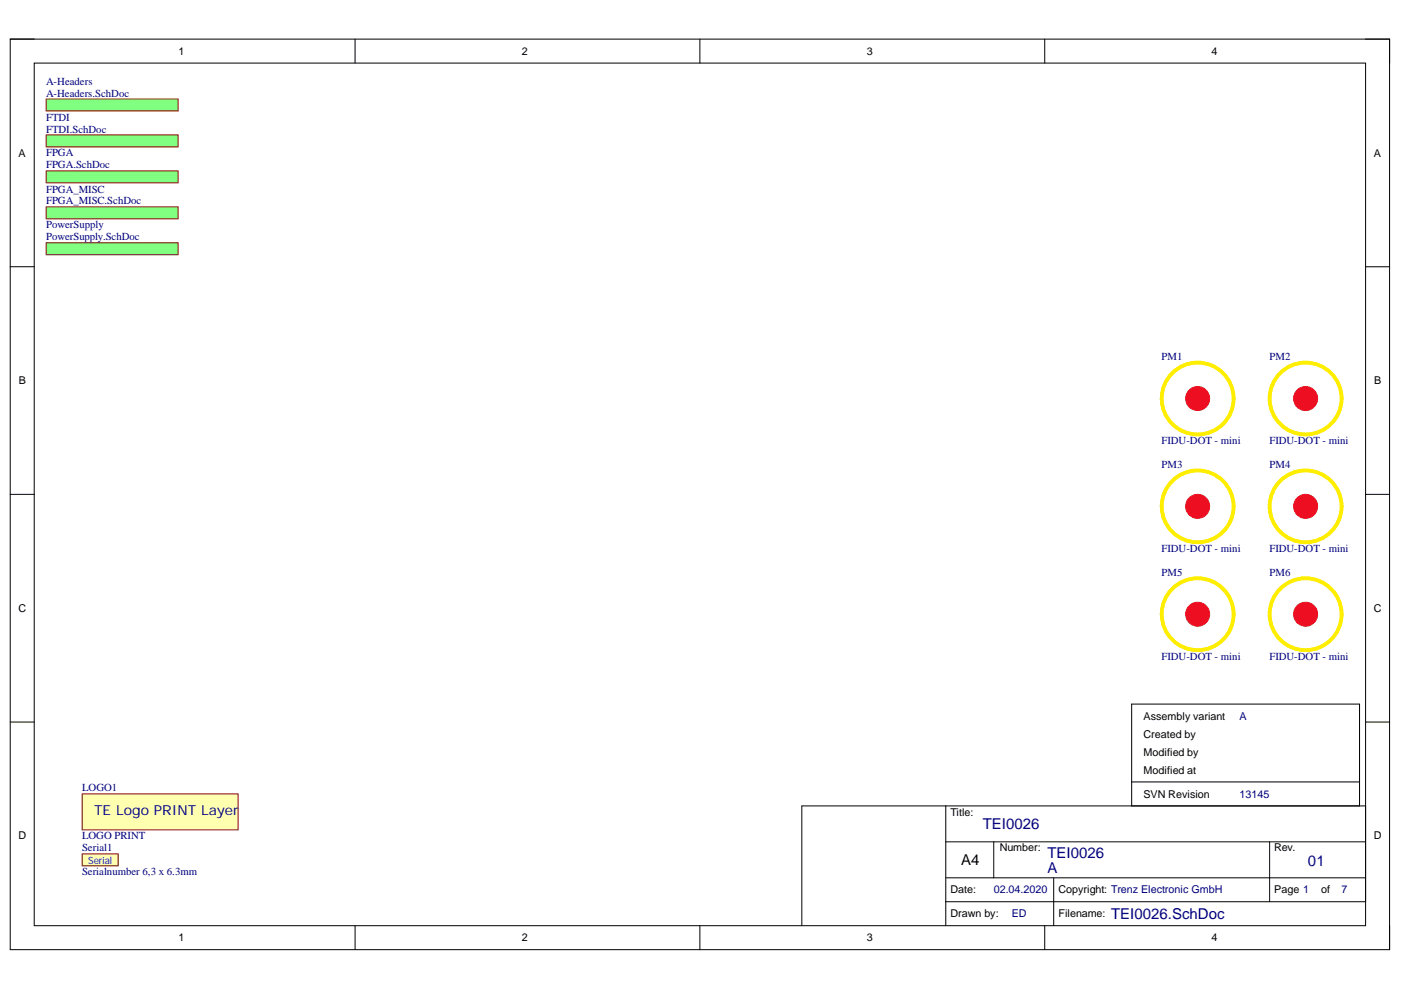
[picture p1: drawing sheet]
<svg xmlns="http://www.w3.org/2000/svg" width="297mm" height="210mm" viewBox="0 0 297 210" stroke-linecap="round" stroke-linejoin="round" font-family="sans-serif">
<path d="M2.2 8.3h292.4v193.1h-292.4z" fill="none" stroke="#000" stroke-width=".21"/>
<path d="M7.3 13.4h282.2v182.9h-282.2z" fill-rule="evenodd" fill="#fff"/>
<g fill="none" stroke="#000" stroke-width=".21">
<path d="M2.2 8.3h5.1M7.3 13.4h282.2v182.9h-282.2zM75.3 8.3v5.1M148.4 8.3v5.1M221.5 8.3v5.1M289.5 8.3h5.1v5.1M2.2 56.6h5.1M289.5 56.6h5.1M2.2 104.8h5.1M289.5 104.8h5.1M2.2 153.1h5.1M289.5 153.1h5.1"/>
<path d="M200.5 170.9v25.4M200.5 178.5h89M210.7 178.5v7.6M269.2 178.5v12.7M75.3 196.3v5.1M148.4 196.3v5.1M200.5 191.2h89v-20.3h-119.5v25.4M200.5 186.1h89M221.5 196.3v5.1M223.4 186.1v10.2M294.6 196.3v5.1"/>
</g>
<path d="M9.8 21h28v2.5h-28z" fill-rule="evenodd" fill="#80ff80"/>
<path d="M9.8 21h28v2.5h-28z" fill="none" stroke="#800000" stroke-width=".21"/>
<path d="M9.8 28.6h28v2.5h-28z" fill-rule="evenodd" fill="#80ff80"/>
<path d="M9.8 28.6h28v2.5h-28z" fill="none" stroke="#800000" stroke-width=".21"/>
<path d="M9.8 51.5h28v2.5h-28z" fill-rule="evenodd" fill="#80ff80"/>
<path d="M9.8 51.5h28v2.5h-28z" fill="none" stroke="#800000" stroke-width=".21"/>
<circle cx="253.9" cy="84.5" r="7.6" fill="none" stroke="#fe0" stroke-width=".76"/>
<circle cx="253.9" cy="84.5" r="2.54" fill="#ee0e22"/>
<circle cx="253.9" cy="84.5" r="2.54" fill="none" stroke="#ee0e22" stroke-width=".21"/>
<circle cx="276.8" cy="84.5" r="7.6" fill="none" stroke="#fe0" stroke-width=".76"/>
<circle cx="276.8" cy="84.5" r="2.54" fill="#ee0e22"/>
<circle cx="276.8" cy="84.5" r="2.54" fill="none" stroke="#ee0e22" stroke-width=".21"/>
<circle cx="276.8" cy="107.4" r="7.6" fill="none" stroke="#fe0" stroke-width=".76"/>
<circle cx="276.8" cy="107.4" r="2.54" fill="#ee0e22"/>
<circle cx="276.8" cy="107.4" r="2.54" fill="none" stroke="#ee0e22" stroke-width=".21"/>
<circle cx="276.8" cy="130.2" r="7.6" fill="none" stroke="#fe0" stroke-width=".76"/>
<circle cx="276.8" cy="130.2" r="2.54" fill="#ee0e22"/>
<circle cx="276.8" cy="130.2" r="2.54" fill="none" stroke="#ee0e22" stroke-width=".21"/>
<circle cx="253.9" cy="130.2" r="7.6" fill="none" stroke="#fe0" stroke-width=".76"/>
<circle cx="253.9" cy="130.2" r="2.54" fill="#ee0e22"/>
<circle cx="253.9" cy="130.2" r="2.54" fill="none" stroke="#ee0e22" stroke-width=".21"/>
<circle cx="253.9" cy="107.4" r="7.6" fill="none" stroke="#fe0" stroke-width=".76"/>
<circle cx="253.9" cy="107.4" r="2.54" fill="#ee0e22"/>
<circle cx="253.9" cy="107.4" r="2.54" fill="none" stroke="#ee0e22" stroke-width=".21"/>
<path d="M17.4 181h7.7v2.6h-7.7z" fill-rule="evenodd" fill="#ffffb0"/>
<path d="M17.4 181h7.7v2.6h-7.7z" fill="none" stroke="#800000" stroke-width=".21"/>
<path d="M9.8 36.2h28v2.6h-28z" fill-rule="evenodd" fill="#80ff80"/>
<path d="M9.8 36.2h28v2.6h-28z" fill="none" stroke="#800000" stroke-width=".21"/>
<path d="M9.8 43.9h28v2.5h-28z" fill-rule="evenodd" fill="#80ff80"/>
<path d="M9.8 43.9h28v2.5h-28z" fill="none" stroke="#800000" stroke-width=".21"/>
<path d="M239.9 149.3h48.4v21.6h-48.4zM239.9 165.8h48.4" fill="none" stroke="#000" stroke-width=".21"/>
<path d="M17.4 168.3h33.1v7.7h-33.1z" fill-rule="evenodd" fill="#ffffb0"/>
<path d="M17.4 168.3h33.1v7.7h-33.1z" fill="none" stroke="#800000" stroke-width=".21"/>
<g font-size="3.2" fill="#000080">
<text x="208.4" y="175.8">TEI0026</text>
<text x="222.1" y="185.2">A</text>
<text x="222.1" y="181.9">TEI0026</text>
<text x="277.3" y="183.6">01</text>
<text x="235.6" y="194.8">TEI0026.SchDoc</text>
</g>
<text font-size="3.2" x="203.8" y="183.4">A4</text>
<text font-size="2.9" fill="#000080" x="20" y="172.8">TE Logo PRINT Layer</text>
<g font-size="2.3">
<text x="37.9" y="11.6">1</text>
<text x="110.7" y="11.6">2</text>
<text x="183.8" y="11.6">3</text>
<text x="256.9" y="11.6">4</text>
<text x="3.9" y="33.2">A</text>
<text x="291.3" y="33.2">A</text>
<text x="4" y="81.5">B</text>
<text x="291.4" y="81.5">B</text>
<text x="3.9" y="129.7">C</text>
<text x="291.3" y="129.7">C</text>
<text x="242.5" y="152.6">Assembly variant</text>
<text x="242.5" y="156.4">Created by</text>
<text x="242.5" y="160.2">Modified by</text>
<text x="242.5" y="164">Modified at</text>
<text x="201.5" y="172.9">Title:</text>
<text x="242.5" y="169.1">SVN Revision</text>
<text x="3.9" y="178">D</text>
<text x="291.3" y="178">D</text>
<text x="212" y="180.5">Number:</text>
<text x="270.2" y="180.5">Rev.</text>
<text x="201.5" y="189.4">Date:</text>
<text x="224.4" y="189.4">Copyright: Trenz Electronic GmbH</text>
<text x="270.2" y="189.4">Page 1</text>
<text x="280.1" y="189.4">of</text>
<text x="201.5" y="194.5">Drawn by:</text>
<text x="224.4" y="194.5">Filename:</text>
<text x="37.9" y="199.6">1</text>
<text x="110.7" y="199.6">2</text>
<text x="183.8" y="199.6">3</text>
<text x="256.9" y="199.6">4</text>
</g>
<g font-size="2.3" fill="#000080">
<text x="9.8" y="18">A-Headers</text>
<text x="9.8" y="20.5">A-Headers.SchDoc</text>
<text x="9.8" y="25.6">FTDI</text>
<text x="9.8" y="28.1">FTDI.SchDoc</text>
<text x="9.8" y="33.2">FPGA</text>
<text x="9.8" y="35.7">FPGA.SchDoc</text>
<text x="9.8" y="40.8">FPGA_MISC</text>
<text x="9.8" y="43.4">FPGA_MISC.SchDoc</text>
<text x="9.8" y="48.4">PowerSupply</text>
<text x="9.8" y="51">PowerSupply.SchDoc</text>
<text x="246.3" y="76.4">PM1</text>
<text x="269.2" y="76.4">PM2</text>
<text x="246.3" y="94.1">FIDU-DOT - mini</text>
<text x="269.2" y="94.1">FIDU-DOT - mini</text>
<text x="246.3" y="99.2">PM3</text>
<text x="269.2" y="99.2">PM4</text>
<text x="246.3" y="117">FIDU-DOT - mini</text>
<text x="269.2" y="117">FIDU-DOT - mini</text>
<text x="246.3" y="122.1">PM5</text>
<text x="269.2" y="122.1">PM6</text>
<text x="246.3" y="139.9">FIDU-DOT - mini</text>
<text x="269.2" y="139.9">FIDU-DOT - mini</text>
<text x="262.8" y="152.6">A</text>
<text x="17.4" y="167.8">LOGO1</text>
<text x="262.8" y="169.1">13145</text>
<text x="17.4" y="178">LOGO PRINT</text>
<text x="17.4" y="180.5">Serial1</text>
<text x="17.4" y="185.6">Serialnumber 6,3 x 6.3mm</text>
<text x="210.7" y="189.4">02.04.2020</text>
<text x="284.4" y="189.4">7</text>
<text x="214.5" y="194.5">ED</text>
</g>
<text font-size="2.1" fill="#00f" x="18.7" y="183.1">Serial</text>
</svg>
